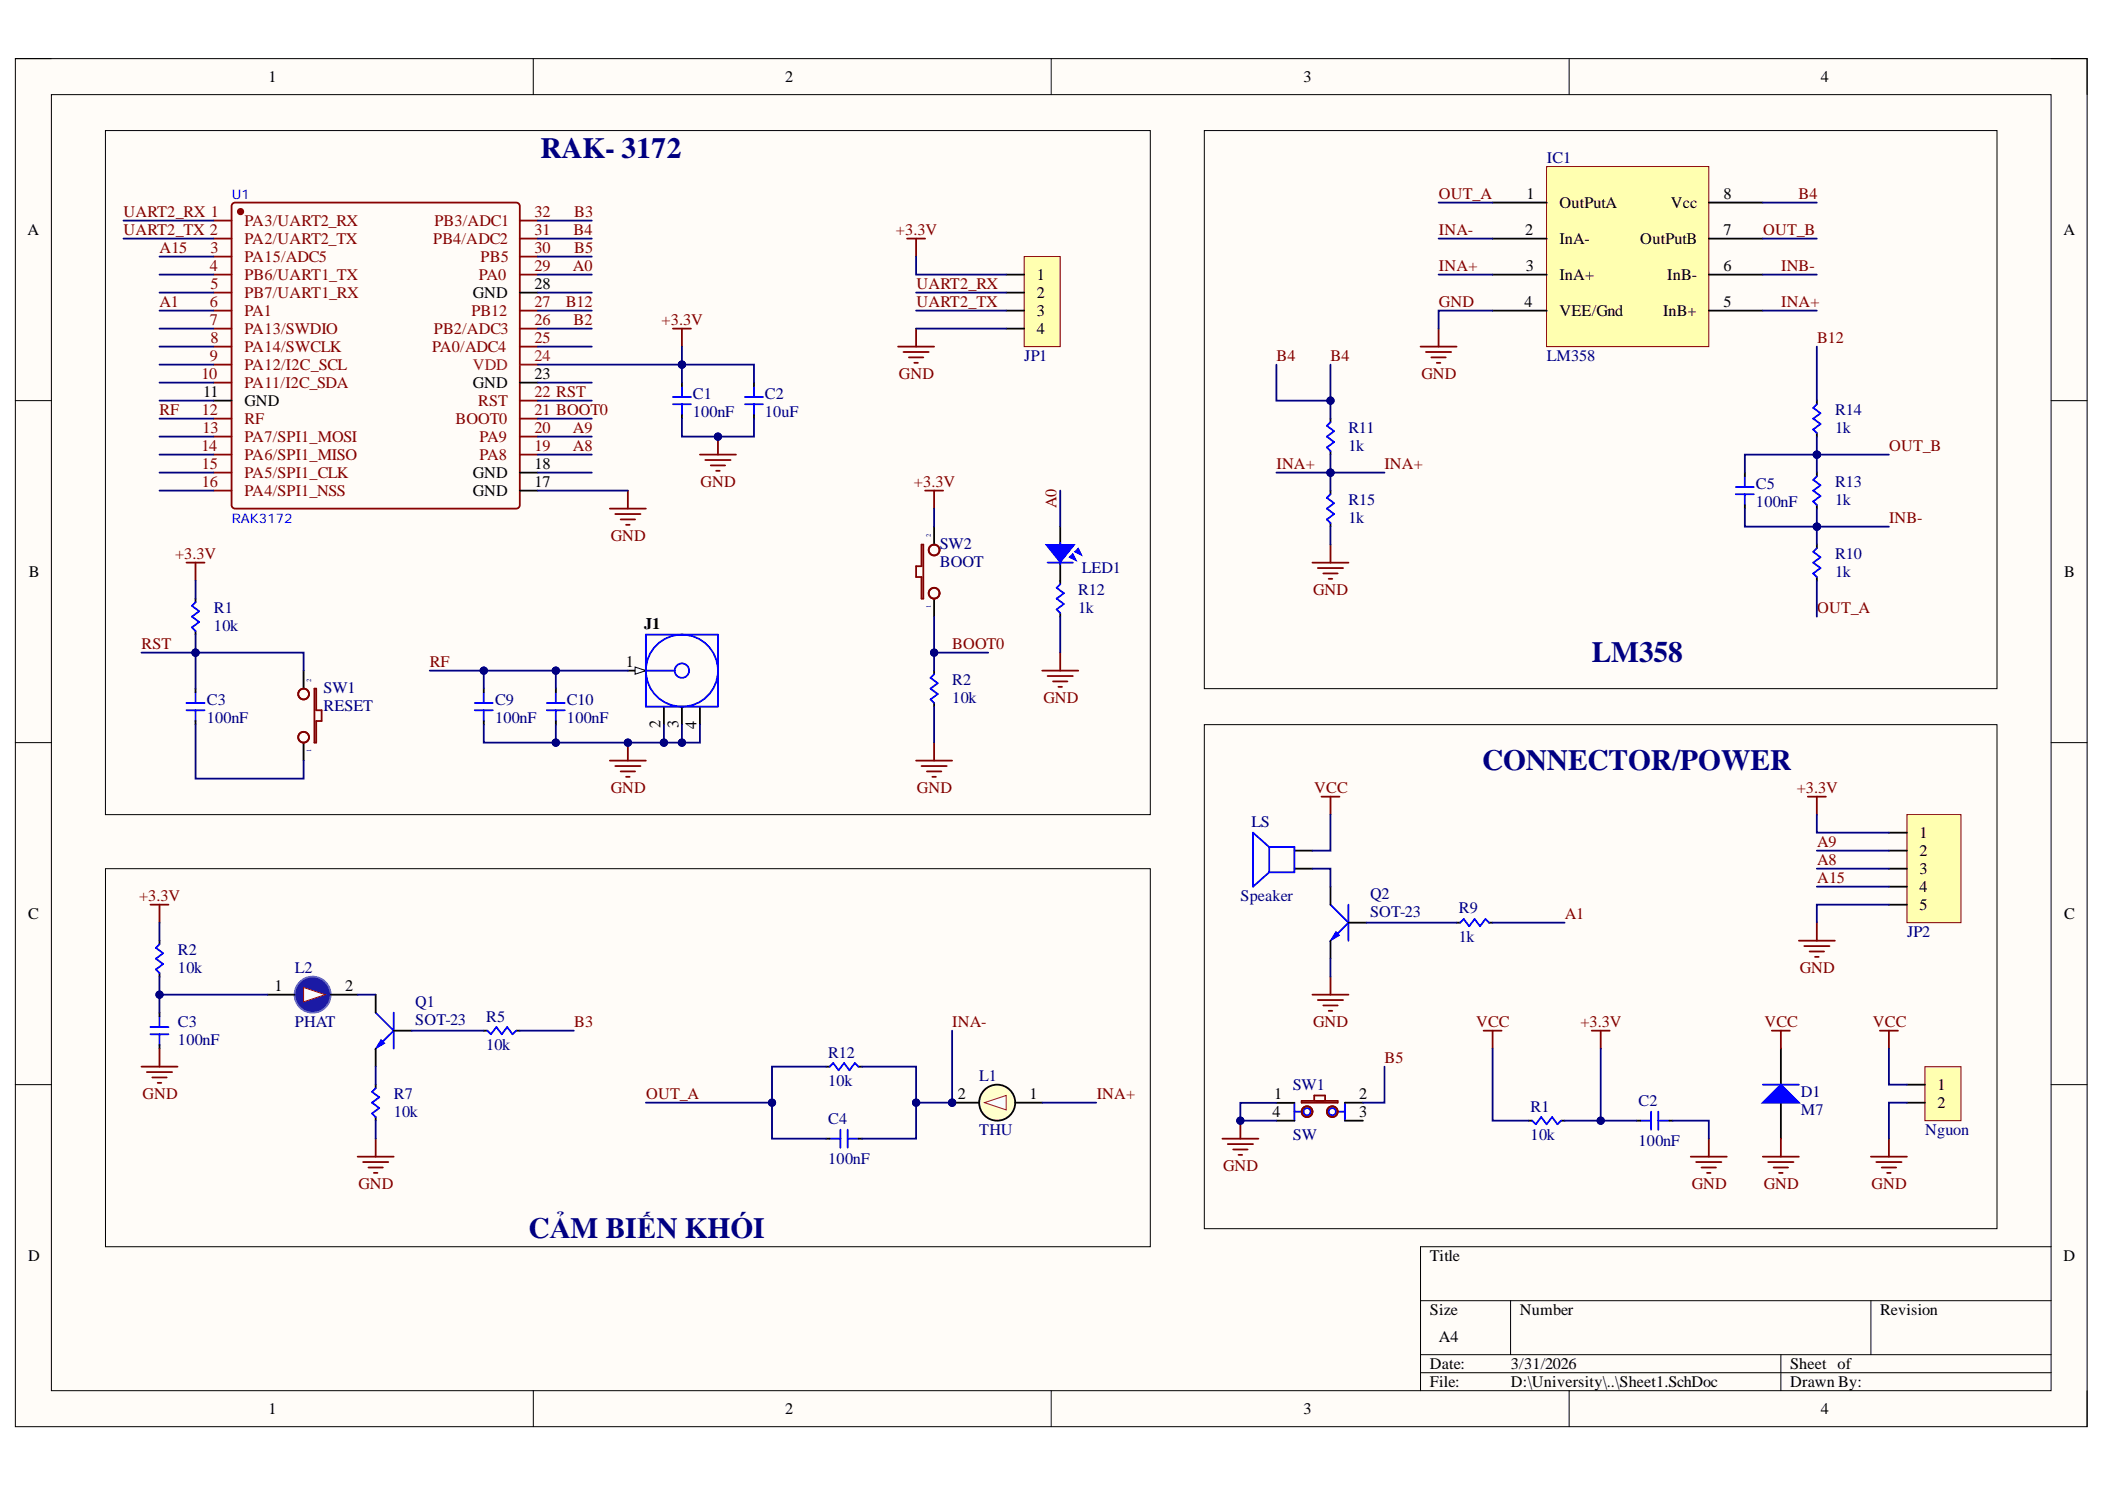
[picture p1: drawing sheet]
# Altium project Mach_bao_khoi.PrjPcb
1 sheet, 39 parts. Net scope: global (net labels, ports and power ports of the same name join across sheets).
Board file: PCB1.PcbDoc

## Sheet Sheet1.SchDoc
size A4; SheetNumber: 1; SheetTotal: 1

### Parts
(Parts that share a designator on the sheet are numbered #1, #2 ... from top to bottom, then left to right.)
C1  100nF  [Cap 0603]
C2#1  10uF  [Cap 0603]
C2#2  100nF  [Cap 0603]
C3#1  100nF  [Cap 0603]
C3#2  100nF  [Cap 0603]
C4  100nF  [Cap 0603]
C5  100nF  [Cap 0603]
C9  100nF  [Cap 0603]
C10  100nF  [Cap 0603]
D1  M7  [DIODE SMA]
IC1  LM358  [SOP 8]
J1  (no value)  [CON RF]
JP1  JP1  [JP 1x4 DT]
JP2  JP2  [JP 1x5 DT]
JP?  Nguon  [JP 1x2 DT]
L1  THU  [LED-5MM-WHITE]
L2  PHAT  [LED-5MM-BLUE]
LED1  LED  [LED-0805-Green]  (value not drawn)
LS  Speaker  [Coi Chip Speacker]
Q1  SOT-23  [SOT-23]
Q2  SOT-23  [SOT-23]
R1#1  10k  [RES 0603]
R1#2  10k  [RES 0603]
R2#1  10k  [RES 0603]
R2#2  10k  [RES 0603]
R5  10k  [RES 0603]
R7  10k  [RES 0603]
R9  1k  [RES 0603]
R10  1k  [RES 0603]
R11  1k  [RES 0603]
R12#1  1k  [RES 0603]
R12#2  10k  [RES 0603]
R13  1k  [RES 0603]
R14  1k  [RES 0603]
R15  1k  [RES 0603]
SW1#1  RESET  [SW1-SMD]
SW1#2  SW  [SW2-DIP]
SW2  BOOT  [SW1-SMD]
U1  RAK3172  [LCC-40_L15.6-W15.0-P1.00_RAK3172]

### Blocks framed on the sheet
RAK- 3172: C1 C2#1 C3#1 C9 C10 J1 JP1 LED1 R1#1 R2#1 R12#1 SW1#1 SW2 U1
LM358: C5 IC1 R10 R11 R13-R15
CẢM BIẾN KHÓI: C3#2 C4 L1 L2 Q1 R2#2 R5 R7 R12#2

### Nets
+3.3V: C1.2 C2#1.1 C2#2.1 IC1.8(Vcc) JP1.1 JP2.1 R1#1.2 R1#2.1 R2#2.2 SW2.2 U1.24(VDD)
GND: C1.1 C2#1.2 C2#2.2 C3#2.1 C9.2 C10.1 D1.1(A) IC1.4(VEE/Gnd) J1.2(GND) J1.3(GND) J1.4(GND) JP1.4 JP2.5 JP?.2 Q2.2(E) R2#1.1 R7.1 R12#1.1 R15.1 SW1#2.1 SW1#2.4 U1.17(GND)
VCC: D1.2(K) JP?.1 LS.2 R1#2.2
A0: LED1.1 U1.29(PA0)
BOOT0: R2#1.2 SW2.1 U1.21(BOOT0)
INA+: IC1.3(InA+) IC1.5(InB+) R11.1 R15.2  [also labelled INB+]
INA-: IC1.2(InA-)
INB-: C5.1 IC1.6(InB-) R10.2 R13.1
OUT_A: C4.2 IC1.1(OutPutA) R10.1 R12#2.1
OUT_B: C5.2 IC1.7(OutPutB) R13.2 R14.1
RF: C9.1 C10.2 J1.1(Signal) U1.12(RF)
RST: C3#1.2 R1#1.1 SW1#1.2 U1.22(RST)
UART2_RX: JP1.2 U1.1(PA3/UART2_RX)
UART2_TX: JP1.3 U1.2(PA2/UART2_TX)
NetC3#1_1: C3#1.1 SW1#1.1
NetC3#2_2: C3#2.2 L2.1(A) R2#2.1
NetC4_1: C4.1 L1.2(K) R12#2.2
NetL2_2: L2.2(K) Q1.3(C)
NetLED1_2: LED1.2 R12#1.2
NetLS_1: LS.1 Q2.3(C)
NetQ1_1: Q1.1(B) R5.2
NetQ1_2: Q1.2(E) R7.2
NetQ2_1: Q2.1(B) R9.1

Not connected (* = marked no-connect by the designer): JP2 2 3 4; L1 1(A); R5 1; R9 2; R11 2; R14 2; SW1#2 2 3; U1 3(PA15/ADC5) 4(PB6/UART1_TX) 5(PB7/UART1_RX) 6(PA1) 7(PA13/SWDIO) 8(PA14/SWCLK) 9(PA12/I2C_SCL) 10(PA11/I2C_SDA) 11(GND) 13(PA7/SPI1_MOSI) 14(PA6/SPI1_MISO) 15(PA5/SPI1_CLK) 16(PA4/SPI1_NSS) 18(GND) 19(PA8) 20(PA9) 23(GND) 25(PA0/ADC4) 26(PB2/ADC3) 27(PB12) 28(GND) 30(PB5) 31(PB4/ADC2) 32(PB3/ADC1)
